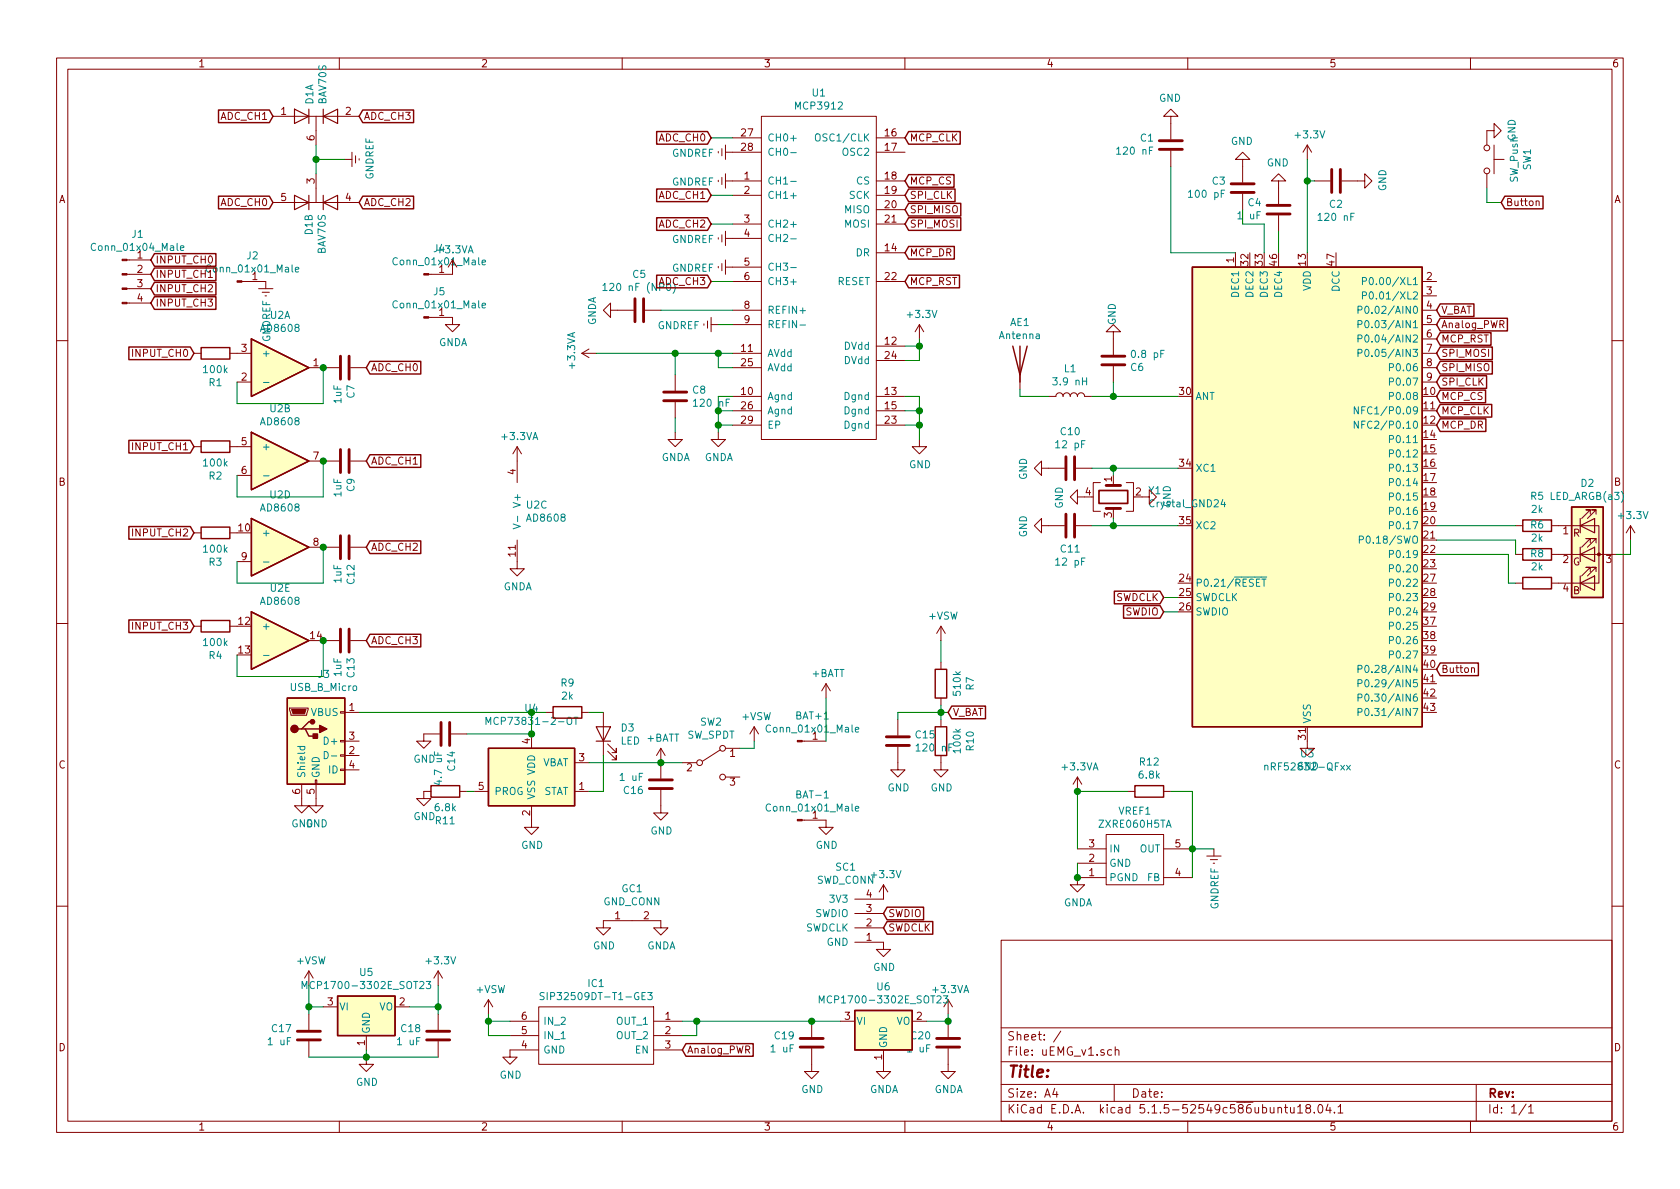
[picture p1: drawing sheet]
EESchema Schematic File Version 4
LIBS:uEMG_v1-cache
EELAYER 30 0
EELAYER END
$Descr A4 11693 8268
encoding utf-8
Sheet 1 1
Title ""
Date ""
Rev ""
Comp ""
Comment1 ""
Comment2 ""
Comment3 ""
Comment4 ""
$EndDescr
$Comp
L ultimate_library:LED_ARGB(a3) D2
U 1 1
P 11050 3850
F 0 "D2" H 11050 4347 50  0000 C CNN
F 1 "LED_ARGB(a3)" H 11050 4256 50  0000 C CNN
F 2 "ultimate_library:LED_RGB_0603" H 11050 3800 50  0001 C CNN
F 3 "" H 11050 3800 50  0001 C CNN
	1    11050 3850
	1    0    0    -1  
$EndComp
$Comp
L Regulator_Linear:MCP1700-3302E_SOT23 U5
U 1 1
P 2550 7000
F 0 "U5" H 2550 7242 50  0000 C CNN
F 1 "MCP1700-3302E_SOT23" H 2550 7151 50  0000 C CNN
F 2 "Package_TO_SOT_SMD:SOT-23" H 2550 7225 50  0001 C CNN
F 3 "http://ww1.microchip.com/downloads/en/DeviceDoc/20001826C.pdf" H 2550 7000 50  0001 C CNN
	1    2550 7000
	1    0    0    -1  
$EndComp
$Comp
L Regulator_Linear:MCP1700-3302E_SOT23 U6
U 1 1
P 6150 7100
F 0 "U6" H 6150 7342 50  0000 C CNN
F 1 "MCP1700-3302E_SOT23" H 6150 7251 50  0000 C CNN
F 2 "Package_TO_SOT_SMD:SOT-23" H 6150 7325 50  0001 C CNN
F 3 "http://ww1.microchip.com/downloads/en/DeviceDoc/20001826C.pdf" H 6150 7100 50  0001 C CNN
	1    6150 7100
	1    0    0    -1  
$EndComp
$Comp
L power:GND #PWR032
U 1 1
P 9100 5150
F 0 "#PWR032" H 9100 4900 50  0001 C CNN
F 1 "GND" H 9105 4977 50  0000 C CNN
F 2 "" H 9100 5150 50  0001 C CNN
F 3 "" H 9100 5150 50  0001 C CNN
	1    9100 5150
	1    0    0    -1  
$EndComp
Text GLabel 8100 4250 0    50   Input ~ 0
SWDIO
Text GLabel 8100 4150 0    50   Input ~ 0
SWDCLK
$Comp
L Device:C C17
U 1 1
P 2150 7200
F 0 "C17" H 2035 7154 50  0000 R CNN
F 1 "1 uF" H 2035 7245 50  0000 R CNN
F 2 "Capacitor_SMD:C_0402_1005Metric" H 2188 7050 50  0001 C CNN
F 3 "~" H 2150 7200 50  0001 C CNN
	1    2150 7200
	1    0    0    1   
$EndComp
Wire Wire Line
	2250 7000 2150 7000
Wire Wire Line
	2150 7000 2150 7050
Wire Wire Line
	2150 7350 2550 7350
Wire Wire Line
	2550 7350 2550 7300
$Comp
L Device:C C18
U 1 1
P 3050 7200
F 0 "C18" H 2935 7154 50  0000 R CNN
F 1 "1 uF" H 2935 7245 50  0000 R CNN
F 2 "Capacitor_SMD:C_0402_1005Metric" H 3088 7050 50  0001 C CNN
F 3 "~" H 3050 7200 50  0001 C CNN
	1    3050 7200
	1    0    0    1   
$EndComp
Wire Wire Line
	2850 7000 3050 7000
Wire Wire Line
	3050 7000 3050 7050
Wire Wire Line
	3050 7350 2550 7350
Connection ~ 2550 7350
$Comp
L power:GND #PWR054
U 1 1
P 2550 7350
F 0 "#PWR054" H 2550 7100 50  0001 C CNN
F 1 "GND" H 2555 7177 50  0000 C CNN
F 2 "" H 2550 7350 50  0001 C CNN
F 3 "" H 2550 7350 50  0001 C CNN
	1    2550 7350
	1    0    0    -1  
$EndComp
$Comp
L power:GNDA #PWR056
U 1 1
P 6150 7400
F 0 "#PWR056" H 6150 7150 50  0001 C CNN
F 1 "GNDA" H 6155 7227 50  0000 C CNN
F 2 "" H 6150 7400 50  0001 C CNN
F 3 "" H 6150 7400 50  0001 C CNN
	1    6150 7400
	1    0    0    -1  
$EndComp
Connection ~ 2150 7000
Wire Wire Line
	2150 6850 2150 7000
Wire Wire Line
	5650 7100 5850 7100
$Comp
L Device:C C19
U 1 1
P 5650 7250
F 0 "C19" H 5535 7204 50  0000 R CNN
F 1 "1 uF" H 5535 7295 50  0000 R CNN
F 2 "Capacitor_SMD:C_0402_1005Metric" H 5688 7100 50  0001 C CNN
F 3 "~" H 5650 7250 50  0001 C CNN
	1    5650 7250
	1    0    0    1   
$EndComp
Connection ~ 5650 7100
$Comp
L power:GNDA #PWR057
U 1 1
P 6600 7400
F 0 "#PWR057" H 6600 7150 50  0001 C CNN
F 1 "GNDA" H 6605 7227 50  0000 C CNN
F 2 "" H 6600 7400 50  0001 C CNN
F 3 "" H 6600 7400 50  0001 C CNN
	1    6600 7400
	1    0    0    -1  
$EndComp
$Comp
L power:GND #PWR055
U 1 1
P 5650 7400
F 0 "#PWR055" H 5650 7150 50  0001 C CNN
F 1 "GND" H 5655 7227 50  0000 C CNN
F 2 "" H 5650 7400 50  0001 C CNN
F 3 "" H 5650 7400 50  0001 C CNN
	1    5650 7400
	1    0    0    -1  
$EndComp
$Comp
L power:+3.3VA #PWR052
U 1 1
P 6600 7050
F 0 "#PWR052" H 6600 6900 50  0001 C CNN
F 1 "+3.3VA" H 6615 7223 50  0000 C CNN
F 2 "" H 6600 7050 50  0001 C CNN
F 3 "" H 6600 7050 50  0001 C CNN
	1    6600 7050
	1    0    0    -1  
$EndComp
Wire Wire Line
	6450 7100 6600 7100
Wire Wire Line
	6600 7100 6600 7050
$Comp
L Device:C C20
U 1 1
P 6600 7250
F 0 "C20" H 6485 7204 50  0000 R CNN
F 1 "1 uF" H 6485 7295 50  0000 R CNN
F 2 "Capacitor_SMD:C_0402_1005Metric" H 6638 7100 50  0001 C CNN
F 3 "~" H 6600 7250 50  0001 C CNN
	1    6600 7250
	1    0    0    1   
$EndComp
Connection ~ 6600 7100
$Comp
L ultimate_library:MCP3912 U1
U 1 1
P 5650 2000
F 0 "U1" H 5700 3365 50  0000 C CNN
F 1 "MCP3912" H 5700 3274 50  0000 C CNN
F 2 "Package_DFN_QFN:QFN-28-1EP_5x5mm_P0.5mm_EP3.35x3.35mm" H 5650 2000 50  0001 C CNN
F 3 "" H 5650 2000 50  0001 C CNN
	1    5650 2000
	1    0    0    -1  
$EndComp
$Comp
L power:GNDREF #PWR03
U 1 1
P 5100 1050
F 0 "#PWR03" H 5100 800 50  0001 C CNN
F 1 "GNDREF" V 5105 922 50  0000 R CNN
F 2 "" H 5100 1050 50  0001 C CNN
F 3 "" H 5100 1050 50  0001 C CNN
	1    5100 1050
	0    1    1    0   
$EndComp
$Comp
L power:GNDREF #PWR07
U 1 1
P 5100 1250
F 0 "#PWR07" H 5100 1000 50  0001 C CNN
F 1 "GNDREF" V 5105 1122 50  0000 R CNN
F 2 "" H 5100 1250 50  0001 C CNN
F 3 "" H 5100 1250 50  0001 C CNN
	1    5100 1250
	0    1    1    0   
$EndComp
$Comp
L power:GNDREF #PWR010
U 1 1
P 5100 1650
F 0 "#PWR010" H 5100 1400 50  0001 C CNN
F 1 "GNDREF" V 5105 1522 50  0000 R CNN
F 2 "" H 5100 1650 50  0001 C CNN
F 3 "" H 5100 1650 50  0001 C CNN
	1    5100 1650
	0    1    1    0   
$EndComp
$Comp
L power:GNDREF #PWR011
U 1 1
P 5100 1850
F 0 "#PWR011" H 5100 1600 50  0001 C CNN
F 1 "GNDREF" V 5105 1722 50  0000 R CNN
F 2 "" H 5100 1850 50  0001 C CNN
F 3 "" H 5100 1850 50  0001 C CNN
	1    5100 1850
	0    1    1    0   
$EndComp
Wire Wire Line
	5100 950  4950 950 
Wire Wire Line
	5100 1350 4950 1350
Wire Wire Line
	4950 1550 5100 1550
Wire Wire Line
	5100 1950 4950 1950
Wire Wire Line
	5100 2250 5000 2250
$Comp
L power:GNDREF #PWR014
U 1 1
P 5000 2250
F 0 "#PWR014" H 5000 2000 50  0001 C CNN
F 1 "GNDREF" V 5005 2122 50  0000 R CNN
F 2 "" H 5000 2250 50  0001 C CNN
F 3 "" H 5000 2250 50  0001 C CNN
	1    5000 2250
	0    1    1    0   
$EndComp
$Comp
L power:GNDA #PWR013
U 1 1
P 4300 2150
F 0 "#PWR013" H 4300 1900 50  0001 C CNN
F 1 "GNDA" H 4305 1977 50  0000 C CNN
F 2 "" H 4300 2150 50  0001 C CNN
F 3 "" H 4300 2150 50  0001 C CNN
	1    4300 2150
	0    1    1    0   
$EndComp
Text GLabel 4950 950  0    50   Input ~ 0
ADC_CH0
Text GLabel 4950 1350 0    50   Input ~ 0
ADC_CH1
Text GLabel 4950 1550 0    50   Input ~ 0
ADC_CH2
Text GLabel 4950 1950 0    50   Input ~ 0
ADC_CH3
$Comp
L power:GNDA #PWR019
U 1 1
P 5000 3000
F 0 "#PWR019" H 5000 2750 50  0001 C CNN
F 1 "GNDA" H 5005 2827 50  0000 C CNN
F 2 "" H 5000 3000 50  0001 C CNN
F 3 "" H 5000 3000 50  0001 C CNN
	1    5000 3000
	1    0    0    -1  
$EndComp
Wire Wire Line
	5000 3000 5000 2950
Wire Wire Line
	5000 2750 5100 2750
Wire Wire Line
	5100 2850 5000 2850
Connection ~ 5000 2850
Wire Wire Line
	5000 2850 5000 2750
Wire Wire Line
	5100 2950 5000 2950
Connection ~ 5000 2950
Wire Wire Line
	5000 2950 5000 2850
$Comp
L power:GNDA #PWR018
U 1 1
P 4700 3000
F 0 "#PWR018" H 4700 2750 50  0001 C CNN
F 1 "GNDA" H 4705 2827 50  0000 C CNN
F 2 "" H 4700 3000 50  0001 C CNN
F 3 "" H 4700 3000 50  0001 C CNN
	1    4700 3000
	1    0    0    -1  
$EndComp
$Comp
L power:+3.3VA #PWR017
U 1 1
P 4150 2450
F 0 "#PWR017" H 4150 2300 50  0001 C CNN
F 1 "+3.3VA" H 4165 2623 50  0000 C CNN
F 2 "" H 4150 2450 50  0001 C CNN
F 3 "" H 4150 2450 50  0001 C CNN
	1    4150 2450
	0    -1   -1   0   
$EndComp
Wire Wire Line
	5100 2450 5000 2450
Wire Wire Line
	5100 2550 5000 2550
Wire Wire Line
	5000 2550 5000 2450
Connection ~ 5000 2450
Wire Wire Line
	4600 2150 5100 2150
Connection ~ 4700 2450
Wire Wire Line
	4700 2450 5000 2450
$Comp
L Device:C C8
U 1 1
P 4700 2750
F 0 "C8" H 4815 2796 50  0000 L CNN
F 1 "120 nF" H 4815 2705 50  0000 L CNN
F 2 "Capacitor_SMD:C_0402_1005Metric" H 4738 2600 50  0001 C CNN
F 3 "~" H 4700 2750 50  0001 C CNN
	1    4700 2750
	1    0    0    -1  
$EndComp
Wire Wire Line
	4700 2900 4700 3000
Wire Wire Line
	4700 2450 4700 2600
$Comp
L power:+3.3V #PWR015
U 1 1
P 6400 2350
F 0 "#PWR015" H 6400 2200 50  0001 C CNN
F 1 "+3.3V" H 6415 2523 50  0000 C CNN
F 2 "" H 6400 2350 50  0001 C CNN
F 3 "" H 6400 2350 50  0001 C CNN
	1    6400 2350
	1    0    0    -1  
$EndComp
Wire Wire Line
	6300 2400 6400 2400
Wire Wire Line
	6400 2400 6400 2350
Wire Wire Line
	6300 2500 6400 2500
Wire Wire Line
	6400 2500 6400 2400
Connection ~ 6400 2400
$Comp
L power:GND #PWR020
U 1 1
P 6400 3050
F 0 "#PWR020" H 6400 2800 50  0001 C CNN
F 1 "GND" H 6405 2877 50  0000 C CNN
F 2 "" H 6400 3050 50  0001 C CNN
F 3 "" H 6400 3050 50  0001 C CNN
	1    6400 3050
	1    0    0    -1  
$EndComp
Wire Wire Line
	6300 2750 6400 2750
Wire Wire Line
	6300 2850 6400 2850
Wire Wire Line
	6400 2750 6400 2850
Connection ~ 6400 2850
Wire Wire Line
	6400 2850 6400 2950
Wire Wire Line
	6300 2950 6400 2950
Connection ~ 6400 2950
Wire Wire Line
	6400 2950 6400 3050
Text GLabel 6300 950  2    50   Input ~ 0
MCP_CLK
Text GLabel 6300 1350 2    50   Input ~ 0
SPI_CLK
Text GLabel 6300 1450 2    50   Input ~ 0
SPI_MISO
Text GLabel 6300 1550 2    50   Input ~ 0
SPI_MOSI
Text GLabel 6300 1750 2    50   Input ~ 0
MCP_DR
Text GLabel 6300 1950 2    50   Input ~ 0
MCP_RST
$Comp
L uEMG_v1-rescue:BAV70S-Diode-ECG_hexagon_0.1-rescue D1
U 1 1
P 2200 800
F 0 "D1" V 2154 879 50  0000 L CNN
F 1 "BAV70S" V 2245 879 50  0000 L CNN
F 2 "TO_SOT_Packages_SMD:SOT-363_SC-70-6" H 2200 800 50  0001 C CNN
F 3 "https://assets.nexperia.com/documents/data-sheet/BAV70_SER.pdf" H 2200 800 50  0001 C CNN
	1    2200 800 
	1    0    0    -1  
$EndComp
$Comp
L uEMG_v1-rescue:BAV70S-Diode-ECG_hexagon_0.1-rescue D1
U 2 1
P 2200 1400
F 0 "D1" V 2246 1478 50  0000 L CNN
F 1 "BAV70S" V 2155 1478 50  0000 L CNN
F 2 "TO_SOT_Packages_SMD:SOT-363_SC-70-6" H 2200 1400 50  0001 C CNN
F 3 "https://assets.nexperia.com/documents/data-sheet/BAV70_SER.pdf" H 2200 1400 50  0001 C CNN
	2    2200 1400
	-1   0    0    1   
$EndComp
$Comp
L power:GNDREF #PWR04
U 1 1
P 2400 1100
F 0 "#PWR04" H 2400 850 50  0001 C CNN
F 1 "GNDREF" H 2405 927 50  0000 C CNN
F 2 "" H 2400 1100 50  0001 C CNN
F 3 "" H 2400 1100 50  0001 C CNN
	1    2400 1100
	0    -1   -1   0   
$EndComp
Wire Wire Line
	2200 1200 2200 1100
Wire Wire Line
	2200 1000 2200 1100
Connection ~ 2200 1100
Text GLabel 1900 1400 0    50   Input ~ 0
ADC_CH0
Text GLabel 1900 800  0    50   Input ~ 0
ADC_CH1
Text GLabel 2500 1400 2    50   Input ~ 0
ADC_CH2
Text GLabel 2500 800  2    50   Input ~ 0
ADC_CH3
$Comp
L Device:C C5
U 1 1
P 4450 2150
F 0 "C5" V 4198 2150 50  0000 C CNN
F 1 "120 nF (NP0)" V 4289 2150 50  0000 C CNN
F 2 "Capacitor_SMD:C_0402_1005Metric" H 4488 2000 50  0001 C CNN
F 3 "~" H 4450 2150 50  0001 C CNN
	1    4450 2150
	0    1    1    0   
$EndComp
$Comp
L power:+3.3V #PWR050
U 1 1
P 3050 6850
F 0 "#PWR050" H 3050 6700 50  0001 C CNN
F 1 "+3.3V" H 3065 7023 50  0000 C CNN
F 2 "" H 3050 6850 50  0001 C CNN
F 3 "" H 3050 6850 50  0001 C CNN
	1    3050 6850
	1    0    0    -1  
$EndComp
Wire Wire Line
	3050 6850 3050 7000
Connection ~ 3050 7000
Text GLabel 10000 2850 2    50   Input ~ 0
MCP_CLK
Text GLabel 10000 2750 2    50   Input ~ 0
MCP_CS
Text GLabel 10000 2650 2    50   Input ~ 0
SPI_CLK
Text GLabel 10000 2550 2    50   Input ~ 0
SPI_MISO
Text GLabel 10000 2450 2    50   Input ~ 0
SPI_MOSI
Text GLabel 10000 2950 2    50   Input ~ 0
MCP_DR
Text GLabel 10000 2350 2    50   Input ~ 0
MCP_RST
Wire Wire Line
	2400 1100 2200 1100
Text GLabel 2550 2550 2    50   Input ~ 0
ADC_CH0
Text GLabel 2550 3200 2    50   Input ~ 0
ADC_CH1
Text GLabel 2550 3800 2    50   Input ~ 0
ADC_CH2
Text GLabel 2550 4450 2    50   Input ~ 0
ADC_CH3
Text GLabel 1350 2450 0    50   Input ~ 0
INPUT_CH0
Text GLabel 1350 3100 0    50   Input ~ 0
INPUT_CH1
Text GLabel 1350 3700 0    50   Input ~ 0
INPUT_CH2
Text GLabel 1350 4350 0    50   Input ~ 0
INPUT_CH3
$Comp
L MCU_Nordic:nRF52832-QFxx U3
U 1 1
P 9100 3450
F 0 "U3" H 9100 1664 50  0000 C CNN
F 1 "nRF52832-QFxx" H 9100 1573 50  0000 C CNN
F 2 "ultimate_library:QFN-48-1EP_6x6mm_Pitch0.4mm" H 9100 1350 50  0001 C CNN
F 3 "http://infocenter.nordicsemi.com/pdf/nRF52832_PS_v1.4.pdf" H 8600 3650 50  0001 C CNN
	1    9100 3450
	1    0    0    -1  
$EndComp
Wire Wire Line
	8100 4150 8200 4150
Wire Wire Line
	8100 4250 8200 4250
$Comp
L Device:Crystal_GND24 Y1
U 1 1
P 7750 3450
F 0 "Y1" V 7704 3691 50  0000 L CNN
F 1 "Crystal_GND24" V 7795 3691 50  0000 L CNN
F 2 "ultimate_library:Crystal_SMD_2520-4pin_2.5x2.0mm" H 7750 3450 50  0001 C CNN
F 3 "~" H 7750 3450 50  0001 C CNN
	1    7750 3450
	0    1    1    0   
$EndComp
$Comp
L power:GND #PWR024
U 1 1
P 7950 3450
F 0 "#PWR024" H 7950 3200 50  0001 C CNN
F 1 "GND" H 7955 3277 50  0000 C CNN
F 2 "" H 7950 3450 50  0001 C CNN
F 3 "" H 7950 3450 50  0001 C CNN
	1    7950 3450
	0    -1   -1   0   
$EndComp
$Comp
L power:GND #PWR023
U 1 1
P 7550 3450
F 0 "#PWR023" H 7550 3200 50  0001 C CNN
F 1 "GND" H 7555 3277 50  0000 C CNN
F 2 "" H 7550 3450 50  0001 C CNN
F 3 "" H 7550 3450 50  0001 C CNN
	1    7550 3450
	0    1    1    0   
$EndComp
$Comp
L power:GND #PWR022
U 1 1
P 7300 3250
F 0 "#PWR022" H 7300 3000 50  0001 C CNN
F 1 "GND" H 7305 3077 50  0000 C CNN
F 2 "" H 7300 3250 50  0001 C CNN
F 3 "" H 7300 3250 50  0001 C CNN
	1    7300 3250
	0    1    1    0   
$EndComp
$Comp
L power:GND #PWR025
U 1 1
P 7300 3650
F 0 "#PWR025" H 7300 3400 50  0001 C CNN
F 1 "GND" H 7305 3477 50  0000 C CNN
F 2 "" H 7300 3650 50  0001 C CNN
F 3 "" H 7300 3650 50  0001 C CNN
	1    7300 3650
	0    1    1    0   
$EndComp
Wire Wire Line
	8200 3250 7750 3250
Wire Wire Line
	7750 3250 7750 3300
Wire Wire Line
	7750 3250 7600 3250
Connection ~ 7750 3250
Wire Wire Line
	7600 3650 7750 3650
Wire Wire Line
	7750 3600 7750 3650
Connection ~ 7750 3650
Wire Wire Line
	7750 3650 8200 3650
$Comp
L Device:C C10
U 1 1
P 7450 3250
F 0 "C10" V 7702 3250 50  0000 C CNN
F 1 "12 pF" V 7611 3250 50  0000 C CNN
F 2 "Capacitor_SMD:C_0402_1005Metric" H 7488 3100 50  0001 C CNN
F 3 "~" H 7450 3250 50  0001 C CNN
	1    7450 3250
	0    1    -1   0   
$EndComp
$Comp
L Device:C C11
U 1 1
P 7450 3650
F 0 "C11" V 7610 3650 50  0000 C CNN
F 1 "12 pF" V 7701 3650 50  0000 C CNN
F 2 "Capacitor_SMD:C_0402_1005Metric" H 7488 3500 50  0001 C CNN
F 3 "~" H 7450 3650 50  0001 C CNN
	1    7450 3650
	0    1    1    0   
$EndComp
$Comp
L Device:L L1
U 1 1
P 7450 2750
F 0 "L1" V 7640 2750 50  0000 C CNN
F 1 "3.9 nH" V 7549 2750 50  0000 C CNN
F 2 "Inductor_SMD:L_0402_1005Metric" H 7450 2750 50  0001 C CNN
F 3 "~" H 7450 2750 50  0001 C CNN
	1    7450 2750
	0    -1   -1   0   
$EndComp
$Comp
L Device:C C6
U 1 1
P 7750 2500
F 0 "C6" H 7636 2454 50  0000 R CNN
F 1 "0.8 pF" H 7636 2545 50  0000 R CNN
F 2 "Capacitor_SMD:C_0402_1005Metric" H 7788 2350 50  0001 C CNN
F 3 "~" H 7750 2500 50  0001 C CNN
	1    7750 2500
	-1   0    0    -1  
$EndComp
$Comp
L power:GND #PWR016
U 1 1
P 7750 2350
F 0 "#PWR016" H 7750 2100 50  0001 C CNN
F 1 "GND" V 7755 2177 50  0000 C CNN
F 2 "" H 7750 2350 50  0001 C CNN
F 3 "" H 7750 2350 50  0001 C CNN
	1    7750 2350
	-1   0    0    1   
$EndComp
$Comp
L Device:Antenna AE1
U 1 1
P 7100 2500
F 0 "AE1" H 7100 2767 50  0000 C CNN
F 1 "Antenna" H 7100 2676 50  0000 C CNN
F 2 "RF_Antennas:Texas_SWRA117D_2.4GHz_Right" H 7100 2500 50  0001 C CNN
F 3 "~" H 7100 2500 50  0001 C CNN
	1    7100 2500
	1    0    0    -1  
$EndComp
Wire Wire Line
	7100 2700 7100 2750
Wire Wire Line
	7100 2750 7300 2750
$Comp
L Device:R R5
U 1 1
P 10700 3650
F 0 "R5" V 10493 3650 50  0000 C CNN
F 1 "2k" V 10584 3650 50  0000 C CNN
F 2 "Resistor_SMD:R_0402_1005Metric" V 10630 3650 50  0001 C CNN
F 3 "~" H 10700 3650 50  0001 C CNN
	1    10700 3650
	0    1    1    0   
$EndComp
$Comp
L Device:R R6
U 1 1
P 10700 3850
F 0 "R6" V 10493 3850 50  0000 C CNN
F 1 "2k" V 10584 3850 50  0000 C CNN
F 2 "Resistor_SMD:R_0402_1005Metric" V 10630 3850 50  0001 C CNN
F 3 "~" H 10700 3850 50  0001 C CNN
	1    10700 3850
	0    1    1    0   
$EndComp
$Comp
L Device:R R8
U 1 1
P 10700 4050
F 0 "R8" V 10493 4050 50  0000 C CNN
F 1 "2k" V 10584 4050 50  0000 C CNN
F 2 "Resistor_SMD:R_0402_1005Metric" V 10630 4050 50  0001 C CNN
F 3 "~" H 10700 4050 50  0001 C CNN
	1    10700 4050
	0    1    1    0   
$EndComp
Wire Wire Line
	10550 3850 10550 3750
Wire Wire Line
	10550 4050 10500 4050
Wire Wire Line
	10500 4050 10500 3850
$Comp
L power:+3.3V #PWR028
U 1 1
P 11350 3750
F 0 "#PWR028" H 11350 3600 50  0001 C CNN
F 1 "+3.3V" H 11365 3923 50  0000 C CNN
F 2 "" H 11350 3750 50  0001 C CNN
F 3 "" H 11350 3750 50  0001 C CNN
	1    11350 3750
	1    0    0    -1  
$EndComp
Wire Wire Line
	11250 3850 11350 3850
Wire Wire Line
	11350 3850 11350 3750
$Comp
L Device:C C3
U 1 1
P 8650 1300
F 0 "C3" H 8536 1254 50  0000 R CNN
F 1 "100 pF" H 8536 1345 50  0000 R CNN
F 2 "Capacitor_SMD:C_0402_1005Metric" H 8688 1150 50  0001 C CNN
F 3 "~" H 8650 1300 50  0001 C CNN
	1    8650 1300
	1    0    0    1   
$EndComp
$Comp
L Device:C C1
U 1 1
P 8150 1000
F 0 "C1" H 8036 954 50  0000 R CNN
F 1 "120 nF" H 8036 1045 50  0000 R CNN
F 2 "Capacitor_SMD:C_0402_1005Metric" H 8188 850 50  0001 C CNN
F 3 "~" H 8150 1000 50  0001 C CNN
	1    8150 1000
	1    0    0    1   
$EndComp
$Comp
L Device:C C4
U 1 1
P 8900 1450
F 0 "C4" H 8785 1404 50  0000 R CNN
F 1 "1 uF" H 8785 1495 50  0000 R CNN
F 2 "Capacitor_SMD:C_0402_1005Metric" H 8938 1300 50  0001 C CNN
F 3 "~" H 8900 1450 50  0001 C CNN
	1    8900 1450
	1    0    0    1   
$EndComp
Wire Wire Line
	8900 1750 8900 1600
Wire Wire Line
	8800 1750 8800 1550
Wire Wire Line
	8800 1550 8650 1550
Wire Wire Line
	8650 1550 8650 1450
Wire Wire Line
	8600 1750 8150 1750
Wire Wire Line
	8150 1750 8150 1150
$Comp
L power:GND #PWR01
U 1 1
P 8150 850
F 0 "#PWR01" H 8150 600 50  0001 C CNN
F 1 "GND" H 8155 677 50  0000 C CNN
F 2 "" H 8150 850 50  0001 C CNN
F 3 "" H 8150 850 50  0001 C CNN
	1    8150 850 
	-1   0    0    1   
$EndComp
$Comp
L power:GND #PWR06
U 1 1
P 8650 1150
F 0 "#PWR06" H 8650 900 50  0001 C CNN
F 1 "GND" H 8655 977 50  0000 C CNN
F 2 "" H 8650 1150 50  0001 C CNN
F 3 "" H 8650 1150 50  0001 C CNN
	1    8650 1150
	-1   0    0    1   
$EndComp
$Comp
L power:GND #PWR09
U 1 1
P 8900 1300
F 0 "#PWR09" H 8900 1050 50  0001 C CNN
F 1 "GND" H 8905 1127 50  0000 C CNN
F 2 "" H 8900 1300 50  0001 C CNN
F 3 "" H 8900 1300 50  0001 C CNN
	1    8900 1300
	-1   0    0    1   
$EndComp
$Comp
L Device:C C2
U 1 1
P 9300 1250
F 0 "C2" V 9460 1250 50  0000 C CNN
F 1 "120 nF" V 9551 1250 50  0000 C CNN
F 2 "Capacitor_SMD:C_0402_1005Metric" H 9338 1100 50  0001 C CNN
F 3 "~" H 9300 1250 50  0001 C CNN
	1    9300 1250
	0    1    1    0   
$EndComp
$Comp
L power:+3.3V #PWR05
U 1 1
P 9100 1100
F 0 "#PWR05" H 9100 950 50  0001 C CNN
F 1 "+3.3V" H 9115 1273 50  0000 C CNN
F 2 "" H 9100 1100 50  0001 C CNN
F 3 "" H 9100 1100 50  0001 C CNN
	1    9100 1100
	1    0    0    -1  
$EndComp
$Comp
L power:GND #PWR08
U 1 1
P 9450 1250
F 0 "#PWR08" H 9450 1000 50  0001 C CNN
F 1 "GND" H 9455 1077 50  0000 C CNN
F 2 "" H 9450 1250 50  0001 C CNN
F 3 "" H 9450 1250 50  0001 C CNN
	1    9450 1250
	0    -1   -1   0   
$EndComp
Wire Wire Line
	9100 1100 9100 1250
Wire Wire Line
	9100 1250 9150 1250
Connection ~ 9100 1250
Wire Wire Line
	9100 1250 9100 1750
$Comp
L uEMG_v1-rescue:SIP32509DT-T1-GE3-SIP32509DT-T1-GE3-ECG_hexagon_0.1-rescue IC1
U 1 1
P 4750 7100
F 0 "IC1" H 5350 7365 50  0000 C CNN
F 1 "SIP32509DT-T1-GE3" H 5350 7274 50  0000 C CNN
F 2 "SIP32509DT-T1-GE3:SOT95P284X110-6N" H 5800 7200 50  0001 L CNN
F 3 "http://www.mouser.com/datasheet/2/427/sip32508-469358.pdf" H 5800 7100 50  0001 L CNN
F 4 "Power Switch ICs - Power Distribution 1.1V to 5.5V Slew Rt 3A Cntrld Load Swtch" H 5800 7000 50  0001 L CNN "Description"
F 5 "1.1" H 5800 6900 50  0001 L CNN "Height"
F 6 "Vishay" H 5800 6800 50  0001 L CNN "Manufacturer_Name"
F 7 "SIP32509DT-T1-GE3" H 5800 6700 50  0001 L CNN "Manufacturer_Part_Number"
F 8 "" H 5800 6600 50  0001 L CNN "RS Part Number"
F 9 "" H 5800 6500 50  0001 L CNN "RS Price/Stock"
F 10 "" H 5800 6400 50  0001 L CNN "Mouser Part Number"
F 11 "" H 5800 6300 50  0001 L CNN "Mouser Price/Stock"
	1    4750 7100
	-1   0    0    -1  
$EndComp
Text GLabel 4750 7300 2    50   Input ~ 0
Analog_PWR
Wire Wire Line
	3550 7200 3400 7200
Wire Wire Line
	3400 7200 3400 7100
Wire Wire Line
	3550 7100 3400 7100
Connection ~ 3400 7100
Wire Wire Line
	3400 7100 3400 7050
Wire Wire Line
	4750 7100 4850 7100
Wire Wire Line
	4750 7200 4850 7200
Wire Wire Line
	4850 7200 4850 7100
Connection ~ 4850 7100
Wire Wire Line
	4850 7100 5650 7100
$Comp
L Switch:SW_Push SW1
U 1 1
P 10350 1100
F 0 "SW1" H 10350 1385 50  0000 C CNN
F 1 "SW_Push" H 10350 1294 50  0000 C CNN
F 2 "Buttons_Switches_SMD:SW_SPST_B3U-1000P" H 10350 1300 50  0001 C CNN
F 3 "" H 10350 1300 50  0001 C CNN
	1    10350 1100
	0    1    1    0   
$EndComp
Text GLabel 10450 1400 2    50   Input ~ 0
Button
Text GLabel 10000 4650 2    50   Input ~ 0
Button
$Comp
L Switch:SW_SPDT SW2
U 1 1
P 4950 5300
F 0 "SW2" H 4950 5585 50  0000 C CNN
F 1 "SW_SPDT" H 4950 5494 50  0000 C CNN
F 2 "ultimate_library:Slider_Switch_ali" H 4950 5300 50  0001 C CNN
F 3 "" H 4950 5300 50  0001 C CNN
	1    4950 5300
	1    0    0    -1  
$EndComp
$Comp
L Connector:Conn_01x01_Male BAT+1
U 1 1
P 5550 5150
F 0 "BAT+1" H 5656 5328 50  0000 C CNN
F 1 "Conn_01x01_Male" H 5656 5237 50  0000 C CNN
F 2 "Connector_PinHeader_2.54mm:PinHeader_1x01_P2.54mm_Vertical" H 5550 5150 50  0001 C CNN
F 3 "~" H 5550 5150 50  0001 C CNN
	1    5550 5150
	1    0    0    -1  
$EndComp
$Comp
L power:GND #PWR041
U 1 1
P 3700 5700
F 0 "#PWR041" H 3700 5450 50  0001 C CNN
F 1 "GND" H 3705 5527 50  0000 C CNN
F 2 "" H 3700 5700 50  0001 C CNN
F 3 "" H 3700 5700 50  0001 C CNN
	1    3700 5700
	1    0    0    -1  
$EndComp
$Comp
L Device:R R11
U 1 1
P 3100 5500
F 0 "R11" V 2893 5500 50  0000 C CNN
F 1 "6.8k" V 2984 5500 50  0000 C CNN
F 2 "Resistor_SMD:R_0402_1005Metric" V 3030 5500 50  0001 C CNN
F 3 "~" H 3100 5500 50  0001 C CNN
	1    3100 5500
	0    -1   -1   0   
$EndComp
Wire Wire Line
	3250 5500 3300 5500
$Comp
L power:GND #PWR036
U 1 1
P 2950 5500
F 0 "#PWR036" H 2950 5250 50  0001 C CNN
F 1 "GND" H 2955 5327 50  0000 C CNN
F 2 "" H 2950 5500 50  0001 C CNN
F 3 "" H 2950 5500 50  0001 C CNN
	1    2950 5500
	1    0    0    -1  
$EndComp
$Comp
L Device:C C14
U 1 1
P 3100 5100
F 0 "C14" H 3215 5146 50  0000 L CNN
F 1 "4.7 uF" H 3215 5055 50  0000 L CNN
F 2 "Capacitor_SMD:C_0402_1005Metric" H 3138 4950 50  0001 C CNN
F 3 "~" H 3100 5100 50  0001 C CNN
	1    3100 5100
	0    1    1    0   
$EndComp
$Comp
L power:GND #PWR030
U 1 1
P 2950 5100
F 0 "#PWR030" H 2950 4850 50  0001 C CNN
F 1 "GND" H 2955 4927 50  0000 C CNN
F 2 "" H 2950 5100 50  0001 C CNN
F 3 "" H 2950 5100 50  0001 C CNN
	1    2950 5100
	1    0    0    -1  
$EndComp
$Comp
L Device:C C16
U 1 1
P 4600 5450
F 0 "C16" H 4715 5496 50  0000 L CNN
F 1 "1 uF" H 4715 5405 50  0000 L CNN
F 2 "Capacitor_SMD:C_0402_1005Metric" H 4638 5300 50  0001 C CNN
F 3 "~" H 4600 5450 50  0001 C CNN
	1    4600 5450
	-1   0    0    1   
$EndComp
$Comp
L power:GND #PWR040
U 1 1
P 4600 5600
F 0 "#PWR040" H 4600 5350 50  0001 C CNN
F 1 "GND" H 4605 5427 50  0000 C CNN
F 2 "" H 4600 5600 50  0001 C CNN
F 3 "" H 4600 5600 50  0001 C CNN
	1    4600 5600
	1    0    0    -1  
$EndComp
$Comp
L Connector:Conn_01x01_Male BAT-1
U 1 1
P 5550 5700
F 0 "BAT-1" H 5656 5878 50  0000 C CNN
F 1 "Conn_01x01_Male" H 5656 5787 50  0000 C CNN
F 2 "Connector_PinHeader_2.54mm:PinHeader_1x01_P2.54mm_Vertical" H 5550 5700 50  0001 C CNN
F 3 "~" H 5550 5700 50  0001 C CNN
	1    5550 5700
	1    0    0    -1  
$EndComp
$Comp
L power:GND #PWR042
U 1 1
P 5750 5700
F 0 "#PWR042" H 5750 5450 50  0001 C CNN
F 1 "GND" H 5755 5527 50  0000 C CNN
F 2 "" H 5750 5700 50  0001 C CNN
F 3 "" H 5750 5700 50  0001 C CNN
	1    5750 5700
	1    0    0    -1  
$EndComp
$Comp
L Device:R R10
U 1 1
P 6550 5150
F 0 "R10" V 6343 5150 50  0000 C CNN
F 1 "100k" V 6434 5150 50  0000 C CNN
F 2 "Resistor_SMD:R_0402_1005Metric" V 6480 5150 50  0001 C CNN
F 3 "~" H 6550 5150 50  0001 C CNN
	1    6550 5150
	-1   0    0    1   
$EndComp
$Comp
L Device:R R7
U 1 1
P 6550 4750
F 0 "R7" V 6343 4750 50  0000 C CNN
F 1 "510k" V 6434 4750 50  0000 C CNN
F 2 "Resistor_SMD:R_0402_1005Metric" V 6480 4750 50  0001 C CNN
F 3 "~" H 6550 4750 50  0001 C CNN
	1    6550 4750
	-1   0    0    1   
$EndComp
Wire Wire Line
	6550 4450 6550 4600
Wire Wire Line
	6550 4900 6550 4950
$Comp
L power:GND #PWR035
U 1 1
P 6550 5300
F 0 "#PWR035" H 6550 5050 50  0001 C CNN
F 1 "GND" H 6555 5127 50  0000 C CNN
F 2 "" H 6550 5300 50  0001 C CNN
F 3 "" H 6550 5300 50  0001 C CNN
	1    6550 5300
	1    0    0    -1  
$EndComp
Wire Wire Line
	6550 4950 6600 4950
Connection ~ 6550 4950
Wire Wire Line
	6550 4950 6550 5000
Text GLabel 6600 4950 2    50   Input ~ 0
V_BAT
Text GLabel 10000 2150 2    50   Input ~ 0
V_BAT
$Comp
L Device:C C15
U 1 1
P 6250 5150
F 0 "C15" H 6365 5196 50  0000 L CNN
F 1 "120 nF" H 6365 5105 50  0000 L CNN
F 2 "Capacitor_SMD:C_0402_1005Metric" H 6288 5000 50  0001 C CNN
F 3 "~" H 6250 5150 50  0001 C CNN
	1    6250 5150
	1    0    0    -1  
$EndComp
Wire Wire Line
	6250 5000 6250 4950
$Comp
L power:GND #PWR034
U 1 1
P 6250 5300
F 0 "#PWR034" H 6250 5050 50  0001 C CNN
F 1 "GND" H 6255 5127 50  0000 C CNN
F 2 "" H 6250 5300 50  0001 C CNN
F 3 "" H 6250 5300 50  0001 C CNN
	1    6250 5300
	1    0    0    -1  
$EndComp
Wire Wire Line
	6250 4950 6550 4950
$Comp
L power:+BATT #PWR033
U 1 1
P 4600 5300
F 0 "#PWR033" H 4600 5150 50  0001 C CNN
F 1 "+BATT" H 4615 5473 50  0000 C CNN
F 2 "" H 4600 5300 50  0001 C CNN
F 3 "" H 4600 5300 50  0001 C CNN
	1    4600 5300
	1    0    0    -1  
$EndComp
$Comp
L power:+VSW #PWR031
U 1 1
P 5250 5150
F 0 "#PWR031" H 5250 5000 50  0001 C CNN
F 1 "+VSW" H 5265 5323 50  0000 C CNN
F 2 "" H 5250 5150 50  0001 C CNN
F 3 "" H 5250 5150 50  0001 C CNN
	1    5250 5150
	1    0    0    -1  
$EndComp
$Comp
L power:+VSW #PWR051
U 1 1
P 3400 7050
F 0 "#PWR051" H 3400 6900 50  0001 C CNN
F 1 "+VSW" H 3415 7223 50  0000 C CNN
F 2 "" H 3400 7050 50  0001 C CNN
F 3 "" H 3400 7050 50  0001 C CNN
	1    3400 7050
	1    0    0    -1  
$EndComp
Wire Wire Line
	5150 5200 5250 5200
Wire Wire Line
	5250 5200 5250 5150
Wire Wire Line
	7600 2750 7750 2750
Wire Wire Line
	7750 2650 7750 2750
Connection ~ 7750 2750
Wire Wire Line
	7750 2750 8200 2750
Text GLabel 10000 2250 2    50   Input ~ 0
Analog_PWR
$Comp
L power:+VSW #PWR049
U 1 1
P 2150 6850
F 0 "#PWR049" H 2150 6700 50  0001 C CNN
F 1 "+VSW" H 2165 7023 50  0000 C CNN
F 2 "" H 2150 6850 50  0001 C CNN
F 3 "" H 2150 6850 50  0001 C CNN
	1    2150 6850
	1    0    0    -1  
$EndComp
$Comp
L power:+BATT #PWR029
U 1 1
P 5750 4850
F 0 "#PWR029" H 5750 4700 50  0001 C CNN
F 1 "+BATT" H 5765 5023 50  0000 C CNN
F 2 "" H 5750 4850 50  0001 C CNN
F 3 "" H 5750 4850 50  0001 C CNN
	1    5750 4850
	1    0    0    -1  
$EndComp
$Comp
L Connector:USB_B_Micro J3
U 1 1
P 2200 5150
F 0 "J3" H 2255 5617 50  0000 C CNN
F 1 "USB_B_Micro" H 2255 5526 50  0000 C CNN
F 2 "ultimate_library:conn_usb_B_micro_smd_our" H 2350 5100 50  0001 C CNN
F 3 "~" H 2350 5100 50  0001 C CNN
	1    2200 5150
	1    0    0    -1  
$EndComp
$Comp
L power:GND #PWR039
U 1 1
P 2200 5550
F 0 "#PWR039" H 2200 5300 50  0001 C CNN
F 1 "GND" H 2205 5377 50  0000 C CNN
F 2 "" H 2200 5550 50  0001 C CNN
F 3 "" H 2200 5550 50  0001 C CNN
	1    2200 5550
	1    0    0    -1  
$EndComp
$Comp
L power:GND #PWR038
U 1 1
P 2100 5550
F 0 "#PWR038" H 2100 5300 50  0001 C CNN
F 1 "GND" H 2105 5377 50  0000 C CNN
F 2 "" H 2100 5550 50  0001 C CNN
F 3 "" H 2100 5550 50  0001 C CNN
	1    2100 5550
	1    0    0    -1  
$EndComp
Wire Wire Line
	10350 1300 10350 1400
Wire Wire Line
	10350 1400 10450 1400
Wire Wire Line
	3250 5100 3700 5100
Wire Wire Line
	3700 4950 3700 5100
Wire Wire Line
	2500 4950 3700 4950
Text GLabel 6150 6350 2    50   Input ~ 0
SWDIO
Text GLabel 6150 6450 2    50   Input ~ 0
SWDCLK
Wire Wire Line
	10000 3650 10550 3650
Wire Wire Line
	10000 3750 10550 3750
Wire Wire Line
	10000 3850 10500 3850
$Comp
L power:GND #PWR048
U 1 1
P 6150 6550
F 0 "#PWR048" H 6150 6300 50  0001 C CNN
F 1 "GND" H 6155 6377 50  0000 C CNN
F 2 "" H 6150 6550 50  0001 C CNN
F 3 "" H 6150 6550 50  0001 C CNN
	1    6150 6550
	1    0    0    -1  
$EndComp
$Comp
L power:+3.3V #PWR045
U 1 1
P 6150 6250
F 0 "#PWR045" H 6150 6100 50  0001 C CNN
F 1 "+3.3V" H 6165 6423 50  0000 C CNN
F 2 "" H 6150 6250 50  0001 C CNN
F 3 "" H 6150 6250 50  0001 C CNN
	1    6150 6250
	1    0    0    -1  
$EndComp
Text GLabel 6300 1250 2    50   Input ~ 0
MCP_CS
$Comp
L ultimate_library:ZXRE060H5TA VREF1
U 1 1
P 7900 6100
F 0 "VREF1" H 7900 6565 50  0000 C CNN
F 1 "ZXRE060H5TA" H 7900 6474 50  0000 C CNN
F 2 "Package_TO_SOT_SMD:SOT-353_SC-70-5" H 7900 5850 50  0001 C CIN
F 3 "http://www.ti.com/lit/ds/symlink/tl431.pdf" H 7500 6300 50  0001 C CIN
	1    7900 6100
	1    0    0    -1  
$EndComp
$Comp
L power:+3.3VA #PWR037
U 1 1
P 7500 5500
F 0 "#PWR037" H 7500 5350 50  0001 C CNN
F 1 "+3.3VA" H 7515 5673 50  0000 C CNN
F 2 "" H 7500 5500 50  0001 C CNN
F 3 "" H 7500 5500 50  0001 C CNN
	1    7500 5500
	1    0    0    -1  
$EndComp
$Comp
L power:GNDA #PWR044
U 1 1
P 7500 6100
F 0 "#PWR044" H 7500 5850 50  0001 C CNN
F 1 "GNDA" H 7505 5927 50  0000 C CNN
F 2 "" H 7500 6100 50  0001 C CNN
F 3 "" H 7500 6100 50  0001 C CNN
	1    7500 6100
	1    0    0    -1  
$EndComp
Wire Wire Line
	7500 6000 7500 6100
Connection ~ 7500 6100
Wire Wire Line
	8300 6100 8300 5900
$Comp
L power:GNDREF #PWR043
U 1 1
P 8450 5900
F 0 "#PWR043" H 8450 5650 50  0001 C CNN
F 1 "GNDREF" V 8455 5772 50  0000 R CNN
F 2 "" H 8450 5900 50  0001 C CNN
F 3 "" H 8450 5900 50  0001 C CNN
	1    8450 5900
	1    0    0    -1  
$EndComp
Wire Wire Line
	8300 5900 8450 5900
Connection ~ 8300 5900
$Comp
L Device:R R12
U 1 1
P 8000 5500
F 0 "R12" V 7793 5500 50  0000 C CNN
F 1 "6.8k" V 7884 5500 50  0000 C CNN
F 2 "Resistor_SMD:R_0402_1005Metric" V 7930 5500 50  0001 C CNN
F 3 "~" H 8000 5500 50  0001 C CNN
	1    8000 5500
	0    1    1    0   
$EndComp
Wire Wire Line
	8300 5900 8300 5500
Wire Wire Line
	8300 5500 8150 5500
Wire Wire Line
	7500 5500 7500 5900
Wire Wire Line
	7850 5500 7500 5500
Connection ~ 7500 5500
$Comp
L ultimate_library:SWD_CONN SC1
U 1 1
P 5950 6400
F 0 "SC1" H 5887 6775 50  0000 C CNN
F 1 "SWD_CONN" H 5887 6684 50  0000 C CNN
F 2 "ultimate_library:SWD_CONNECTOR" H 5950 6400 50  0001 C CNN
F 3 "" H 5950 6400 50  0001 C CNN
	1    5950 6400
	1    0    0    -1  
$EndComp
$Comp
L ultimate_library:GND_CONN GC1
U 1 1
P 4400 6300
F 0 "GC1" H 4400 6425 50  0000 C CNN
F 1 "GND_CONN" H 4400 6334 50  0000 C CNN
F 2 "ultimate_library:GND_CONN" H 4400 6300 50  0001 C CNN
F 3 "" H 4400 6300 50  0001 C CNN
	1    4400 6300
	1    0    0    -1  
$EndComp
$Comp
L power:GND #PWR046
U 1 1
P 4200 6400
F 0 "#PWR046" H 4200 6150 50  0001 C CNN
F 1 "GND" H 4205 6227 50  0000 C CNN
F 2 "" H 4200 6400 50  0001 C CNN
F 3 "" H 4200 6400 50  0001 C CNN
	1    4200 6400
	1    0    0    -1  
$EndComp
$Comp
L power:GNDA #PWR047
U 1 1
P 4600 6400
F 0 "#PWR047" H 4600 6150 50  0001 C CNN
F 1 "GNDA" H 4605 6227 50  0000 C CNN
F 2 "" H 4600 6400 50  0001 C CNN
F 3 "" H 4600 6400 50  0001 C CNN
	1    4600 6400
	1    0    0    -1  
$EndComp
$Comp
L Battery_Management:MCP73831-2-OT U4
U 1 1
P 3700 5400
F 0 "U4" H 3700 5881 50  0000 C CNN
F 1 "MCP73831-2-OT" H 3700 5790 50  0000 C CNN
F 2 "Package_TO_SOT_SMD:SOT-23-5" H 3750 5150 50  0001 L CIN
F 3 "http://ww1.microchip.com/downloads/en/DeviceDoc/20001984g.pdf" H 3550 5350 50  0001 C CNN
	1    3700 5400
	1    0    0    -1  
$EndComp
Connection ~ 3700 5100
$Comp
L Device:LED D3
U 1 1
P 4200 5100
F 0 "D3" V 4239 4983 50  0000 R CNN
F 1 "LED" V 4148 4983 50  0000 R CNN
F 2 "LED_SMD:LED_0603_1608Metric" H 4200 5100 50  0001 C CNN
F 3 "~" H 4200 5100 50  0001 C CNN
	1    4200 5100
	0    -1   -1   0   
$EndComp
Wire Wire Line
	5750 5150 5750 4850
Wire Wire Line
	4750 5300 4600 5300
Connection ~ 4600 5300
Wire Wire Line
	4100 5300 4600 5300
Wire Wire Line
	4200 5250 4200 5500
Wire Wire Line
	4200 5500 4100 5500
$Comp
L Device:R R9
U 1 1
P 3950 4950
F 0 "R9" V 3743 4950 50  0000 C CNN
F 1 "2k" V 3834 4950 50  0000 C CNN
F 2 "Resistor_SMD:R_0402_1005Metric" V 3880 4950 50  0001 C CNN
F 3 "~" H 3950 4950 50  0001 C CNN
	1    3950 4950
	0    1    1    0   
$EndComp
Wire Wire Line
	4100 4950 4200 4950
Wire Wire Line
	3700 4950 3800 4950
Connection ~ 3700 4950
Wire Wire Line
	4150 2450 4700 2450
$Comp
L ultimate_library:AD8608 U2
U 2 1
P 1900 3250
F 0 "U2" H 1950 3667 50  0000 C CNN
F 1 "AD8608" H 1950 3576 50  0000 C CNN
F 2 "Package_SO:TSSOP-14_4.4x5mm_P0.65mm" H 1900 3050 50  0001 C CNN
F 3 "" H 1900 3050 50  0001 C CNN
	2    1900 3250
	1    0    0    -1  
$EndComp
$Comp
L ultimate_library:AD8608 U2
U 3 1
P 3800 3550
F 0 "U2" H 3658 3596 50  0000 L CNN
F 1 "AD8608" H 3658 3505 50  0000 L CNN
F 2 "Package_SO:TSSOP-14_4.4x5mm_P0.65mm" H 3800 3350 50  0001 C CNN
F 3 "" H 3800 3350 50  0001 C CNN
	3    3800 3550
	1    0    0    -1  
$EndComp
$Comp
L ultimate_library:AD8608 U2
U 4 1
P 1950 3850
F 0 "U2" H 1950 4267 50  0000 C CNN
F 1 "AD8608" H 1950 4176 50  0000 C CNN
F 2 "Package_SO:TSSOP-14_4.4x5mm_P0.65mm" H 1950 3650 50  0001 C CNN
F 3 "" H 1950 3650 50  0001 C CNN
	4    1950 3850
	1    0    0    -1  
$EndComp
$Comp
L ultimate_library:AD8608 U2
U 5 1
P 1950 4500
F 0 "U2" H 1950 4917 50  0000 C CNN
F 1 "AD8608" H 1950 4826 50  0000 C CNN
F 2 "Package_SO:TSSOP-14_4.4x5mm_P0.65mm" H 1950 4300 50  0001 C CNN
F 3 "" H 1950 4300 50  0001 C CNN
	5    1950 4500
	1    0    0    -1  
$EndComp
$Comp
L Device:R R1
U 1 1
P 1500 2450
F 0 "R1" V 1293 2450 50  0000 C CNN
F 1 "100k" V 1384 2450 50  0000 C CNN
F 2 "Resistor_SMD:R_0402_1005Metric" V 1430 2450 50  0001 C CNN
F 3 "~" H 1500 2450 50  0001 C CNN
	1    1500 2450
	0    -1   -1   0   
$EndComp
$Comp
L Device:C C7
U 1 1
P 2400 2550
F 0 "C7" H 2515 2596 50  0000 L CNN
F 1 "1uF" H 2515 2505 50  0000 L CNN
F 2 "Capacitor_SMD:C_0402_1005Metric" H 2438 2400 50  0001 C CNN
F 3 "~" H 2400 2550 50  0001 C CNN
	1    2400 2550
	0    1    1    0   
$EndComp
Wire Wire Line
	2250 3200 2250 3450
Wire Wire Line
	2250 3450 1650 3450
Wire Wire Line
	1650 3450 1650 3300
Wire Wire Line
	2250 3800 2250 4050
Wire Wire Line
	2250 4050 1650 4050
Wire Wire Line
	1650 4050 1650 3900
Wire Wire Line
	2250 4450 2250 4700
Wire Wire Line
	2250 4700 1650 4700
Wire Wire Line
	1650 4700 1650 4550
$Comp
L Device:R R2
U 1 1
P 1500 3100
F 0 "R2" V 1293 3100 50  0000 C CNN
F 1 "100k" V 1384 3100 50  0000 C CNN
F 2 "Resistor_SMD:R_0402_1005Metric" V 1430 3100 50  0001 C CNN
F 3 "~" H 1500 3100 50  0001 C CNN
	1    1500 3100
	0    -1   -1   0   
$EndComp
$Comp
L Device:R R3
U 1 1
P 1500 3700
F 0 "R3" V 1293 3700 50  0000 C CNN
F 1 "100k" V 1384 3700 50  0000 C CNN
F 2 "Resistor_SMD:R_0402_1005Metric" V 1430 3700 50  0001 C CNN
F 3 "~" H 1500 3700 50  0001 C CNN
	1    1500 3700
	0    -1   -1   0   
$EndComp
$Comp
L Device:R R4
U 1 1
P 1500 4350
F 0 "R4" V 1293 4350 50  0000 C CNN
F 1 "100k" V 1384 4350 50  0000 C CNN
F 2 "Resistor_SMD:R_0402_1005Metric" V 1430 4350 50  0001 C CNN
F 3 "~" H 1500 4350 50  0001 C CNN
	1    1500 4350
	0    -1   -1   0   
$EndComp
$Comp
L Device:C C9
U 1 1
P 2400 3200
F 0 "C9" H 2515 3246 50  0000 L CNN
F 1 "1uF" H 2515 3155 50  0000 L CNN
F 2 "Capacitor_SMD:C_0402_1005Metric" H 2438 3050 50  0001 C CNN
F 3 "~" H 2400 3200 50  0001 C CNN
	1    2400 3200
	0    1    1    0   
$EndComp
Connection ~ 2250 3200
$Comp
L Device:C C12
U 1 1
P 2400 3800
F 0 "C12" H 2515 3846 50  0000 L CNN
F 1 "1uF" H 2515 3755 50  0000 L CNN
F 2 "Capacitor_SMD:C_0402_1005Metric" H 2438 3650 50  0001 C CNN
F 3 "~" H 2400 3800 50  0001 C CNN
	1    2400 3800
	0    1    1    0   
$EndComp
Connection ~ 2250 3800
$Comp
L Device:C C13
U 1 1
P 2400 4450
F 0 "C13" H 2515 4496 50  0000 L CNN
F 1 "1uF" H 2515 4405 50  0000 L CNN
F 2 "Capacitor_SMD:C_0402_1005Metric" H 2438 4300 50  0001 C CNN
F 3 "~" H 2400 4450 50  0001 C CNN
	1    2400 4450
	0    1    1    0   
$EndComp
Connection ~ 2250 4450
$Comp
L power:GNDA #PWR026
U 1 1
P 3600 3900
F 0 "#PWR026" H 3600 3650 50  0001 C CNN
F 1 "GNDA" H 3605 3727 50  0000 C CNN
F 2 "" H 3600 3900 50  0001 C CNN
F 3 "" H 3600 3900 50  0001 C CNN
	1    3600 3900
	1    0    0    -1  
$EndComp
$Comp
L power:+3.3VA #PWR021
U 1 1
P 3600 3200
F 0 "#PWR021" H 3600 3050 50  0001 C CNN
F 1 "+3.3VA" H 3615 3373 50  0000 C CNN
F 2 "" H 3600 3200 50  0001 C CNN
F 3 "" H 3600 3200 50  0001 C CNN
	1    3600 3200
	1    0    0    -1  
$EndComp
$Comp
L Connector:Conn_01x04_Male J1
U 1 1
P 850 1900
F 0 "J1" H 958 2181 50  0000 C CNN
F 1 "Conn_01x04_Male" H 958 2090 50  0000 C CNN
F 2 "ultimate_library:CONN_4_2.54" H 850 1900 50  0001 C CNN
F 3 "~" H 850 1900 50  0001 C CNN
	1    850  1900
	1    0    0    -1  
$EndComp
Text GLabel 1050 1800 2    50   Input ~ 0
INPUT_CH0
Text GLabel 1050 1900 2    50   Input ~ 0
INPUT_CH1
Text GLabel 1050 2000 2    50   Input ~ 0
INPUT_CH2
Text GLabel 1050 2100 2    50   Input ~ 0
INPUT_CH3
$Comp
L Connector:Conn_01x01_Male J2
U 1 1
P 1650 1950
F 0 "J2" H 1758 2131 50  0000 C CNN
F 1 "Conn_01x01_Male" H 1758 2040 50  0000 C CNN
F 2 "ultimate_library:CONN_1_2.54" H 1650 1950 50  0001 C CNN
F 3 "~" H 1650 1950 50  0001 C CNN
	1    1650 1950
	1    0    0    -1  
$EndComp
$Comp
L power:GNDREF #PWR012
U 1 1
P 1850 1950
F 0 "#PWR012" H 1850 1700 50  0001 C CNN
F 1 "GNDREF" V 1855 1822 50  0000 R CNN
F 2 "" H 1850 1950 50  0001 C CNN
F 3 "" H 1850 1950 50  0001 C CNN
	1    1850 1950
	1    0    0    -1  
$EndComp
Wire Wire Line
	1650 2650 1650 2800
$Comp
L ultimate_library:AD8608 U2
U 1 1
P 1950 2600
F 0 "U2" H 1950 3017 50  0000 C CNN
F 1 "AD8608" H 1950 2926 50  0000 C CNN
F 2 "Package_SO:TSSOP-14_4.4x5mm_P0.65mm" H 1950 2400 50  0001 C CNN
F 3 "" H 1950 2400 50  0001 C CNN
	1    1950 2600
	1    0    0    -1  
$EndComp
Wire Wire Line
	2250 2550 2250 2800
Wire Wire Line
	1650 2800 2250 2800
Connection ~ 2250 2550
$Comp
L power:GND #PWR0101
U 1 1
P 3550 7300
F 0 "#PWR0101" H 3550 7050 50  0001 C CNN
F 1 "GND" H 3555 7127 50  0000 C CNN
F 2 "" H 3550 7300 50  0001 C CNN
F 3 "" H 3550 7300 50  0001 C CNN
	1    3550 7300
	1    0    0    -1  
$EndComp
$Comp
L power:+VSW #PWR0102
U 1 1
P 6550 4450
F 0 "#PWR0102" H 6550 4300 50  0001 C CNN
F 1 "+VSW" H 6565 4623 50  0000 C CNN
F 2 "" H 6550 4450 50  0001 C CNN
F 3 "" H 6550 4450 50  0001 C CNN
	1    6550 4450
	1    0    0    -1  
$EndComp
$Comp
L power:GND #PWR0103
U 1 1
P 10350 900
F 0 "#PWR0103" H 10350 650 50  0001 C CNN
F 1 "GND" H 10355 727 50  0000 C CNN
F 2 "" H 10350 900 50  0001 C CNN
F 3 "" H 10350 900 50  0001 C CNN
	1    10350 900 
	0    -1   -1   0   
$EndComp
$Comp
L Connector:Conn_01x01_Male J4
U 1 1
P 2950 1900
F 0 "J4" H 3058 2081 50  0000 C CNN
F 1 "Conn_01x01_Male" H 3058 1990 50  0000 C CNN
F 2 "ultimate_library:CONN_1_2.54" H 2950 1900 50  0001 C CNN
F 3 "~" H 2950 1900 50  0001 C CNN
	1    2950 1900
	1    0    0    -1  
$EndComp
$Comp
L Connector:Conn_01x01_Male J5
U 1 1
P 2950 2200
F 0 "J5" H 3058 2381 50  0000 C CNN
F 1 "Conn_01x01_Male" H 3058 2290 50  0000 C CNN
F 2 "ultimate_library:CONN_1_2.54" H 2950 2200 50  0001 C CNN
F 3 "~" H 2950 2200 50  0001 C CNN
	1    2950 2200
	1    0    0    -1  
$EndComp
$Comp
L power:GNDA #PWR0104
U 1 1
P 3150 2200
F 0 "#PWR0104" H 3150 1950 50  0001 C CNN
F 1 "GNDA" H 3155 2027 50  0000 C CNN
F 2 "" H 3150 2200 50  0001 C CNN
F 3 "" H 3150 2200 50  0001 C CNN
	1    3150 2200
	1    0    0    -1  
$EndComp
$Comp
L power:+3.3VA #PWR0105
U 1 1
P 3150 1900
F 0 "#PWR0105" H 3150 1750 50  0001 C CNN
F 1 "+3.3VA" H 3165 2073 50  0000 C CNN
F 2 "" H 3150 1900 50  0001 C CNN
F 3 "" H 3150 1900 50  0001 C CNN
	1    3150 1900
	1    0    0    -1  
$EndComp
$EndSCHEMATC
